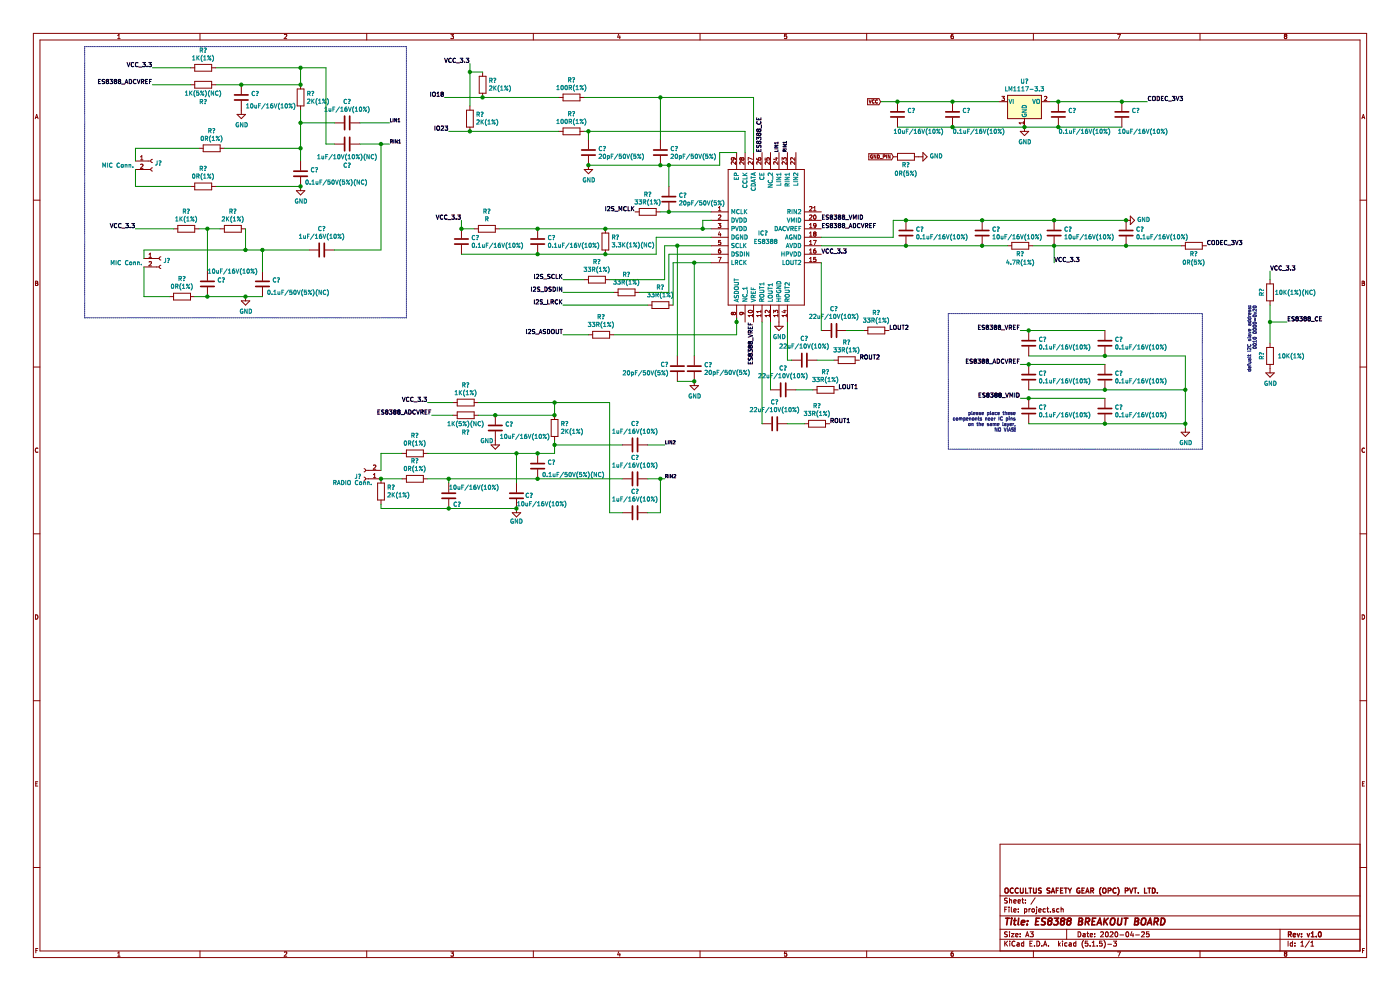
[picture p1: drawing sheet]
EESchema Schematic File Version 4
EELAYER 30 0
EELAYER END
$Descr A3 16535 11693
encoding utf-8
Sheet 1 1
Title "ES8388 BREAKOUT BOARD"
Date "2020-04-25"
Rev "v1.0"
Comp "OCCULTUS SAFETY GEAR (OPC) PVT. LTD."
Comment1 ""
Comment2 ""
Comment3 ""
Comment4 ""
$EndDescr
$Comp
L ES8388:ES8388 IC?
U 1 1
P 8400 2500
F 0 "IC?" H 8950 2250 50  0000 L CNN
F 1 "ES8388" H 8900 2150 50  0000 L CNN
F 2 "QFN45P400X400X90-29N-D" H 9550 3000 50  0001 L CNN
F 3 "http://www.everest-semi.com/pdf/ES8388%20DS.pdf" H 9550 2900 50  0001 L CNN
F 4 "Low Power Stereo Audio CODEC With Headphone Amplifier" H 9550 2800 50  0001 L CNN "Description"
F 5 "0.9" H 9550 2700 50  0001 L CNN "Height"
F 6 "Everest" H 9550 2600 50  0001 L CNN "Manufacturer_Name"
F 7 "ES8388" H 9550 2500 50  0001 L CNN "Manufacturer_Part_Number"
F 8 "" H 9550 2400 50  0001 L CNN "Mouser Part Number"
F 9 "" H 9550 2300 50  0001 L CNN "Mouser Price/Stock"
F 10 "" H 9550 2200 50  0001 L CNN "RS Part Number"
F 11 "" H 9550 2100 50  0001 L CNN "RS Price/Stock"
	1    8400 2500
	1    0    0    -1  
$EndComp
$Comp
L Device:R R?
U 1 1
P 7650 2500
F 0 "R?" V 7443 2500 50  0000 C CNN
F 1 "33R(1%)" V 7534 2500 50  0000 C CNN
F 2 "" V 7580 2500 50  0001 C CNN
F 3 "~" H 7650 2500 50  0001 C CNN
	1    7650 2500
	0    1    1    0   
$EndComp
Text Label 7500 2500 2    50   ~ 0
I2S_MCLK
$Comp
L Device:C C?
U 1 1
P 6350 2850
F 0 "C?" H 6465 2896 50  0000 L CNN
F 1 "0.1uF/16V(10%)" H 6465 2805 50  0000 L CNN
F 2 "" H 6388 2700 50  0001 C CNN
F 3 "~" H 6350 2850 50  0001 C CNN
	1    6350 2850
	1    0    0    -1  
$EndComp
$Comp
L Device:R R?
U 1 1
P 5750 2700
F 0 "R?" V 5543 2700 50  0000 C CNN
F 1 "R" V 5634 2700 50  0000 C CNN
F 2 "" V 5680 2700 50  0001 C CNN
F 3 "~" H 5750 2700 50  0001 C CNN
	1    5750 2700
	0    1    1    0   
$EndComp
Wire Wire Line
	8400 2700 8300 2700
Wire Wire Line
	5600 2700 5450 2700
Wire Wire Line
	8400 2600 8300 2600
Wire Wire Line
	8300 2600 8300 2700
Text Label 5450 2600 2    50   ~ 0
VCC_3.3
Wire Wire Line
	5450 2600 5450 2700
Connection ~ 5450 2700
$Comp
L Device:R R?
U 1 1
P 7050 3300
F 0 "R?" V 7257 3300 50  0000 C CNN
F 1 "33R(1%)" V 7166 3300 50  0000 C CNN
F 2 "" V 6980 3300 50  0001 C CNN
F 3 "~" H 7050 3300 50  0001 C CNN
	1    7050 3300
	0    -1   -1   0   
$EndComp
$Comp
L Device:R R?
U 1 1
P 7400 3450
F 0 "R?" V 7607 3450 50  0000 C CNN
F 1 "33R(1%)" V 7516 3450 50  0000 C CNN
F 2 "" V 7330 3450 50  0001 C CNN
F 3 "~" H 7400 3450 50  0001 C CNN
	1    7400 3450
	0    -1   -1   0   
$EndComp
$Comp
L Device:R R?
U 1 1
P 7800 3600
F 0 "R?" V 8007 3600 50  0000 C CNN
F 1 "33R(1%)" V 7916 3600 50  0000 C CNN
F 2 "" V 7730 3600 50  0001 C CNN
F 3 "~" H 7800 3600 50  0001 C CNN
	1    7800 3600
	0    -1   -1   0   
$EndComp
Wire Wire Line
	8400 2900 8000 2900
Wire Wire Line
	7850 2900 7850 3300
Wire Wire Line
	8400 3000 7900 3000
Wire Wire Line
	7900 3000 7900 3450
Wire Wire Line
	7900 3450 7550 3450
Wire Wire Line
	8400 3100 8200 3100
Wire Wire Line
	7950 3100 7950 3600
Wire Wire Line
	7850 3300 7200 3300
Text Label 6650 3300 2    50   ~ 0
I2S_SCLK
Text Label 6650 3450 2    50   ~ 0
I2S_DSDIN
Text Label 6650 3600 2    50   ~ 0
I2S_LRCK
Wire Wire Line
	6900 3300 6650 3300
Wire Wire Line
	7250 3450 6650 3450
Wire Wire Line
	7650 3600 6650 3600
Wire Wire Line
	8400 2500 7900 2500
$Comp
L Device:R R?
U 1 1
P 7150 2850
F 0 "R?" H 7080 2804 50  0000 R CNN
F 1 "3.3K(1%)(NC)" H 7080 2895 50  0000 R CNN
F 2 "" V 7080 2850 50  0001 C CNN
F 3 "~" H 7150 2850 50  0001 C CNN
	1    7150 2850
	-1   0    0    1   
$EndComp
Wire Wire Line
	8400 2800 7750 2800
Wire Wire Line
	7750 2800 7750 3000
Wire Wire Line
	7750 3000 7150 3000
Connection ~ 7150 3000
Wire Wire Line
	7150 3000 6350 3000
Connection ~ 8300 2700
Wire Wire Line
	6350 2700 7150 2700
Connection ~ 7150 2700
Wire Wire Line
	7150 2700 8300 2700
$Comp
L Device:C C?
U 1 1
P 5450 2850
F 0 "C?" H 5565 2896 50  0000 L CNN
F 1 "0.1uF/16V(10%)" H 5565 2805 50  0000 L CNN
F 2 "" H 5488 2700 50  0001 C CNN
F 3 "~" H 5450 2850 50  0001 C CNN
	1    5450 2850
	1    0    0    -1  
$EndComp
Wire Wire Line
	5900 2700 6350 2700
Connection ~ 6350 2700
Wire Wire Line
	5450 3000 6350 3000
Connection ~ 6350 3000
$Comp
L Device:R R?
U 1 1
P 7100 3950
F 0 "R?" V 7307 3950 50  0000 C CNN
F 1 "33R(1%)" V 7216 3950 50  0000 C CNN
F 2 "" V 7030 3950 50  0001 C CNN
F 3 "~" H 7100 3950 50  0001 C CNN
	1    7100 3950
	0    -1   -1   0   
$EndComp
Text Label 6650 3950 2    50   ~ 0
I2S_ASDOUT
Wire Wire Line
	8700 3750 8700 3800
Wire Wire Line
	8700 3950 7250 3950
Connection ~ 8700 3800
Wire Wire Line
	8700 3800 8700 3950
Wire Wire Line
	6950 3950 6650 3950
Text Label 8900 3800 3    50   ~ 0
ES8388_VREF
Text Label 12050 3900 2    50   ~ 0
ES8388_VREF
$Comp
L Device:C C?
U 1 1
P 9150 5000
F 0 "C?" V 9402 5000 50  0000 C CNN
F 1 "22uF/10V(10%)" V 9311 5000 50  0000 C CNN
F 2 "" H 9188 4850 50  0001 C CNN
F 3 "~" H 9150 5000 50  0001 C CNN
	1    9150 5000
	0    -1   -1   0   
$EndComp
$Comp
L Device:R R?
U 1 1
P 9650 5000
F 0 "R?" V 9857 5000 50  0000 C CNN
F 1 "33R(1%)" V 9766 5000 50  0000 C CNN
F 2 "" V 9580 5000 50  0001 C CNN
F 3 "~" H 9650 5000 50  0001 C CNN
	1    9650 5000
	0    -1   -1   0   
$EndComp
$Comp
L Device:C C?
U 1 1
P 9250 4600
F 0 "C?" V 9502 4600 50  0000 C CNN
F 1 "22uF/10V(10%)" V 9411 4600 50  0000 C CNN
F 2 "" H 9288 4450 50  0001 C CNN
F 3 "~" H 9250 4600 50  0001 C CNN
	1    9250 4600
	0    -1   -1   0   
$EndComp
$Comp
L Device:R R?
U 1 1
P 9750 4600
F 0 "R?" V 9957 4600 50  0000 C CNN
F 1 "33R(1%)" V 9866 4600 50  0000 C CNN
F 2 "" V 9680 4600 50  0001 C CNN
F 3 "~" H 9750 4600 50  0001 C CNN
	1    9750 4600
	0    -1   -1   0   
$EndComp
Wire Wire Line
	9000 3800 9000 5000
Wire Wire Line
	9100 3800 9100 4600
Wire Wire Line
	9400 4600 9600 4600
Wire Wire Line
	9300 5000 9500 5000
Text Label 9900 4600 0    50   ~ 0
LOUT1
Text Label 9800 5000 0    50   ~ 0
ROUT1
$Comp
L power:GND #PWR?
U 1 1
P 9200 3800
F 0 "#PWR?" H 9200 3550 50  0001 C CNN
F 1 "GND" H 9205 3627 50  0000 C CNN
F 2 "" H 9200 3800 50  0001 C CNN
F 3 "" H 9200 3800 50  0001 C CNN
	1    9200 3800
	1    0    0    -1  
$EndComp
$Comp
L Device:C C?
U 1 1
P 9500 4250
F 0 "C?" V 9752 4250 50  0000 C CNN
F 1 "22uF/10V(10%)" V 9661 4250 50  0000 C CNN
F 2 "" H 9538 4100 50  0001 C CNN
F 3 "~" H 9500 4250 50  0001 C CNN
	1    9500 4250
	0    -1   -1   0   
$EndComp
$Comp
L Device:R R?
U 1 1
P 10000 4250
F 0 "R?" V 10207 4250 50  0000 C CNN
F 1 "33R(1%)" V 10116 4250 50  0000 C CNN
F 2 "" V 9930 4250 50  0001 C CNN
F 3 "~" H 10000 4250 50  0001 C CNN
	1    10000 4250
	0    -1   -1   0   
$EndComp
Wire Wire Line
	9300 3800 9300 4250
Wire Wire Line
	9300 4250 9350 4250
Wire Wire Line
	9650 4250 9850 4250
$Comp
L Device:C C?
U 1 1
P 9850 3900
F 0 "C?" V 10102 3900 50  0000 C CNN
F 1 "22uF/10V(10%)" V 10011 3900 50  0000 C CNN
F 2 "" H 9888 3750 50  0001 C CNN
F 3 "~" H 9850 3900 50  0001 C CNN
	1    9850 3900
	0    -1   -1   0   
$EndComp
$Comp
L Device:R R?
U 1 1
P 10350 3900
F 0 "R?" V 10557 3900 50  0000 C CNN
F 1 "33R(1%)" V 10466 3900 50  0000 C CNN
F 2 "" V 10280 3900 50  0001 C CNN
F 3 "~" H 10350 3900 50  0001 C CNN
	1    10350 3900
	0    -1   -1   0   
$EndComp
Wire Wire Line
	9700 3100 9700 3900
Wire Wire Line
	10000 3900 10200 3900
Text Label 10500 3900 0    50   ~ 0
LOUT2
Text Label 10150 4250 0    50   ~ 0
ROUT2
Text Label 9700 3000 0    50   ~ 0
VCC_3.3
$Comp
L Device:C C?
U 1 1
P 10700 2750
F 0 "C?" H 10815 2796 50  0000 L CNN
F 1 "0.1uF/16V(10%)" H 10815 2705 50  0000 L CNN
F 2 "" H 10738 2600 50  0001 C CNN
F 3 "~" H 10700 2750 50  0001 C CNN
	1    10700 2750
	1    0    0    -1  
$EndComp
$Comp
L Device:C C?
U 1 1
P 11600 2750
F 0 "C?" H 11715 2796 50  0000 L CNN
F 1 "10uF/16V(10%)" H 11715 2705 50  0000 L CNN
F 2 "" H 11638 2600 50  0001 C CNN
F 3 "~" H 11600 2750 50  0001 C CNN
	1    11600 2750
	1    0    0    -1  
$EndComp
$Comp
L Device:C C?
U 1 1
P 12450 2750
F 0 "C?" H 12565 2796 50  0000 L CNN
F 1 "10uF/16V(10%)" H 12565 2705 50  0000 L CNN
F 2 "" H 12488 2600 50  0001 C CNN
F 3 "~" H 12450 2750 50  0001 C CNN
	1    12450 2750
	1    0    0    -1  
$EndComp
$Comp
L Device:C C?
U 1 1
P 13300 2750
F 0 "C?" H 13415 2796 50  0000 L CNN
F 1 "0.1uF/16V(10%)" H 13415 2705 50  0000 L CNN
F 2 "" H 13338 2600 50  0001 C CNN
F 3 "~" H 13300 2750 50  0001 C CNN
	1    13300 2750
	1    0    0    -1  
$EndComp
$Comp
L Device:R R?
U 1 1
P 12050 2900
F 0 "R?" V 11950 2900 50  0000 C CNN
F 1 "4.7R(1%)" V 11850 2900 50  0000 C CNN
F 2 "" V 11980 2900 50  0001 C CNN
F 3 "~" H 12050 2900 50  0001 C CNN
	1    12050 2900
	0    -1   -1   0   
$EndComp
$Comp
L Device:R R?
U 1 1
P 14100 2900
F 0 "R?" V 14000 2900 50  0000 C CNN
F 1 "0R(5%)" V 13900 2900 50  0000 C CNN
F 2 "" V 14030 2900 50  0001 C CNN
F 3 "~" H 14100 2900 50  0001 C CNN
	1    14100 2900
	0    -1   -1   0   
$EndComp
Wire Wire Line
	9700 2900 10700 2900
Connection ~ 10700 2900
Wire Wire Line
	10700 2900 11600 2900
Connection ~ 11600 2900
Wire Wire Line
	11600 2900 11900 2900
Wire Wire Line
	12200 2900 12450 2900
Connection ~ 12450 2900
Wire Wire Line
	12450 2900 13300 2900
Connection ~ 13300 2900
Wire Wire Line
	13300 2900 13950 2900
Text Label 12450 3100 0    50   ~ 0
VCC_3.3
Wire Wire Line
	12450 2900 12450 3100
Wire Wire Line
	9700 2800 10550 2800
Wire Wire Line
	10550 2800 10550 2600
Wire Wire Line
	10550 2600 10700 2600
Connection ~ 10700 2600
Wire Wire Line
	10700 2600 11600 2600
Connection ~ 11600 2600
Wire Wire Line
	11600 2600 12450 2600
Connection ~ 12450 2600
Wire Wire Line
	12450 2600 13300 2600
$Comp
L power:GND #PWR?
U 1 1
P 13300 2600
F 0 "#PWR?" H 13300 2350 50  0001 C CNN
F 1 "GND" V 13305 2472 50  0000 R CNN
F 2 "" H 13300 2600 50  0001 C CNN
F 3 "" H 13300 2600 50  0001 C CNN
	1    13300 2600
	0    -1   -1   0   
$EndComp
Connection ~ 13300 2600
Text Label 14250 2900 0    50   ~ 0
CODEC_3V3
Text Label 9700 2700 0    50   ~ 0
ES8388_ADCVREF
Text Label 9700 2600 0    50   ~ 0
ES8388_VMID
Text Label 9000 1800 1    50   ~ 0
ES8388_CE
$Comp
L Device:R R?
U 1 1
P 6750 1550
F 0 "R?" V 6543 1550 50  0000 C CNN
F 1 "100R(1%)" V 6634 1550 50  0000 C CNN
F 2 "" V 6680 1550 50  0001 C CNN
F 3 "~" H 6750 1550 50  0001 C CNN
	1    6750 1550
	0    1    1    0   
$EndComp
$Comp
L Device:R R?
U 1 1
P 6750 1150
F 0 "R?" V 6543 1150 50  0000 C CNN
F 1 "100R(1%)" V 6634 1150 50  0000 C CNN
F 2 "" V 6680 1150 50  0001 C CNN
F 3 "~" H 6750 1150 50  0001 C CNN
	1    6750 1150
	0    1    1    0   
$EndComp
$Comp
L Device:C C?
U 1 1
P 6950 1800
F 0 "C?" H 7065 1846 50  0000 L CNN
F 1 "20pF/50V(5%)" H 7065 1755 50  0000 L CNN
F 2 "" H 6988 1650 50  0001 C CNN
F 3 "~" H 6950 1800 50  0001 C CNN
	1    6950 1800
	1    0    0    -1  
$EndComp
$Comp
L Device:C C?
U 1 1
P 7800 1800
F 0 "C?" H 7915 1846 50  0000 L CNN
F 1 "20pF/50V(5%)" H 7915 1755 50  0000 L CNN
F 2 "" H 7838 1650 50  0001 C CNN
F 3 "~" H 7800 1800 50  0001 C CNN
	1    7800 1800
	1    0    0    -1  
$EndComp
$Comp
L power:GND #PWR?
U 1 1
P 6950 1950
F 0 "#PWR?" H 6950 1700 50  0001 C CNN
F 1 "GND" H 6955 1777 50  0000 C CNN
F 2 "" H 6950 1950 50  0001 C CNN
F 3 "" H 6950 1950 50  0001 C CNN
	1    6950 1950
	1    0    0    -1  
$EndComp
Wire Wire Line
	8700 1800 8500 1800
Wire Wire Line
	8500 1800 8500 1950
Wire Wire Line
	8500 1950 7900 1950
Connection ~ 6950 1950
Connection ~ 7800 1950
Wire Wire Line
	7800 1950 6950 1950
Wire Wire Line
	6900 1550 6950 1550
Wire Wire Line
	8800 1550 8800 1800
Wire Wire Line
	8900 1800 8900 1150
Wire Wire Line
	6950 1650 6950 1550
Connection ~ 6950 1550
Wire Wire Line
	6950 1550 8800 1550
Wire Wire Line
	7800 1650 7800 1150
Wire Wire Line
	6900 1150 7800 1150
Connection ~ 7800 1150
Wire Wire Line
	7800 1150 8900 1150
Text Label 5300 1550 2    50   ~ 0
IO23
Text Label 5250 1150 2    50   ~ 0
IO18
Wire Wire Line
	5250 1150 5700 1150
Wire Wire Line
	5300 1550 5550 1550
$Comp
L Device:R R?
U 1 1
P 5700 1000
F 0 "R?" H 5630 954 50  0000 R CNN
F 1 "2K(1%)" H 5630 1045 50  0000 R CNN
F 2 "" V 5630 1000 50  0001 C CNN
F 3 "~" H 5700 1000 50  0001 C CNN
	1    5700 1000
	-1   0    0    1   
$EndComp
$Comp
L Device:R R?
U 1 1
P 5550 1400
F 0 "R?" H 5480 1354 50  0000 R CNN
F 1 "2K(1%)" H 5480 1445 50  0000 R CNN
F 2 "" V 5480 1400 50  0001 C CNN
F 3 "~" H 5550 1400 50  0001 C CNN
	1    5550 1400
	-1   0    0    1   
$EndComp
Connection ~ 5550 1550
Wire Wire Line
	5550 1550 6600 1550
Connection ~ 5700 1150
Wire Wire Line
	5700 1150 6600 1150
Text Label 5550 750  2    50   ~ 0
VCC_3.3
Wire Wire Line
	5550 750  5550 850 
Wire Wire Line
	5700 850  5550 850 
Connection ~ 5550 850 
Wire Wire Line
	5550 850  5550 1250
Text Label 12050 4300 2    50   ~ 0
ES8388_ADCVREF
Text Label 12050 4700 2    50   ~ 0
ES8388_VMID
$Comp
L Device:C C?
U 1 1
P 12150 4050
F 0 "C?" H 12265 4096 50  0000 L CNN
F 1 "0.1uF/16V(10%)" H 12265 4005 50  0000 L CNN
F 2 "" H 12188 3900 50  0001 C CNN
F 3 "~" H 12150 4050 50  0001 C CNN
	1    12150 4050
	1    0    0    -1  
$EndComp
$Comp
L Device:C C?
U 1 1
P 12150 4450
F 0 "C?" H 12265 4496 50  0000 L CNN
F 1 "0.1uF/16V(10%)" H 12265 4405 50  0000 L CNN
F 2 "" H 12188 4300 50  0001 C CNN
F 3 "~" H 12150 4450 50  0001 C CNN
	1    12150 4450
	1    0    0    -1  
$EndComp
$Comp
L Device:C C?
U 1 1
P 12150 4850
F 0 "C?" H 12265 4896 50  0000 L CNN
F 1 "0.1uF/16V(10%)" H 12265 4805 50  0000 L CNN
F 2 "" H 12188 4700 50  0001 C CNN
F 3 "~" H 12150 4850 50  0001 C CNN
	1    12150 4850
	1    0    0    -1  
$EndComp
$Comp
L Device:C C?
U 1 1
P 13050 4050
F 0 "C?" H 13165 4096 50  0000 L CNN
F 1 "0.1uF/16V(10%)" H 13165 4005 50  0000 L CNN
F 2 "" H 13088 3900 50  0001 C CNN
F 3 "~" H 13050 4050 50  0001 C CNN
	1    13050 4050
	1    0    0    -1  
$EndComp
$Comp
L Device:C C?
U 1 1
P 13050 4450
F 0 "C?" H 13165 4496 50  0000 L CNN
F 1 "0.1uF/16V(10%)" H 13165 4405 50  0000 L CNN
F 2 "" H 13088 4300 50  0001 C CNN
F 3 "~" H 13050 4450 50  0001 C CNN
	1    13050 4450
	1    0    0    -1  
$EndComp
$Comp
L Device:C C?
U 1 1
P 13050 4850
F 0 "C?" H 13165 4896 50  0000 L CNN
F 1 "0.1uF/16V(10%)" H 13165 4805 50  0000 L CNN
F 2 "" H 13088 4700 50  0001 C CNN
F 3 "~" H 13050 4850 50  0001 C CNN
	1    13050 4850
	1    0    0    -1  
$EndComp
Wire Wire Line
	12050 3900 12150 3900
Connection ~ 12150 3900
Wire Wire Line
	12150 3900 13050 3900
Wire Wire Line
	12050 4300 12150 4300
Connection ~ 12150 4300
Wire Wire Line
	12150 4300 13050 4300
Wire Wire Line
	12050 4700 12150 4700
Connection ~ 12150 4700
Wire Wire Line
	12150 4700 13050 4700
$Comp
L power:GND #PWR?
U 1 1
P 14000 5050
F 0 "#PWR?" H 14000 4800 50  0001 C CNN
F 1 "GND" H 14005 4877 50  0000 C CNN
F 2 "" H 14000 5050 50  0001 C CNN
F 3 "" H 14000 5050 50  0001 C CNN
	1    14000 5050
	1    0    0    -1  
$EndComp
Wire Wire Line
	12150 4200 13050 4200
Wire Wire Line
	14000 4200 14000 4600
Connection ~ 13050 4200
Wire Wire Line
	13050 4200 14000 4200
Wire Wire Line
	12150 4600 13050 4600
Connection ~ 14000 4600
Wire Wire Line
	14000 4600 14000 5000
Connection ~ 13050 4600
Wire Wire Line
	13050 4600 14000 4600
Wire Wire Line
	12150 5000 13050 5000
Connection ~ 14000 5000
Wire Wire Line
	14000 5000 14000 5050
Connection ~ 13050 5000
Wire Wire Line
	13050 5000 14000 5000
Text Notes 12000 5100 2    39   ~ 0
please place these\ncompenonts near IC pins\non the same layer,\nNO VIAS!
$Comp
L Device:R R?
U 1 1
P 15000 3450
F 0 "R?" V 14900 3450 50  0000 C CNN
F 1 "10K(1%)(NC)" H 15300 3450 50  0000 C CNN
F 2 "" V 14930 3450 50  0001 C CNN
F 3 "~" H 15000 3450 50  0001 C CNN
	1    15000 3450
	1    0    0    -1  
$EndComp
$Comp
L Device:R R?
U 1 1
P 15000 4200
F 0 "R?" V 14900 4200 50  0000 C CNN
F 1 "10K(1%)" H 15250 4200 50  0000 C CNN
F 2 "" V 14930 4200 50  0001 C CNN
F 3 "~" H 15000 4200 50  0001 C CNN
	1    15000 4200
	1    0    0    -1  
$EndComp
$Comp
L power:GND #PWR?
U 1 1
P 15000 4350
F 0 "#PWR?" H 15000 4100 50  0001 C CNN
F 1 "GND" H 15005 4177 50  0000 C CNN
F 2 "" H 15000 4350 50  0001 C CNN
F 3 "" H 15000 4350 50  0001 C CNN
	1    15000 4350
	1    0    0    -1  
$EndComp
Text Label 15000 3200 0    50   ~ 0
VCC_3.3
Wire Wire Line
	15000 3200 15000 3300
Wire Wire Line
	15000 3600 15000 3800
Text Label 15200 3800 0    50   ~ 0
ES8388_CE
Wire Wire Line
	15200 3800 15000 3800
Connection ~ 15000 3800
Wire Wire Line
	15000 3800 15000 4050
Text Notes 14850 3600 3    39   ~ 0
defualt I2C slave address:\n 0010 0000=0x20
Wire Notes Line
	11200 3700 11200 5300
Wire Notes Line
	11200 5300 14200 5300
Wire Notes Line
	14200 5300 14200 3700
Wire Notes Line
	14200 3700 11200 3700
$Comp
L Regulator_Linear:LM1117-3.3 U?
U 1 1
P 12100 1200
F 0 "U?" H 12100 1442 50  0000 C CNN
F 1 "LM1117-3.3" H 12100 1351 50  0000 C CNN
F 2 "" H 12100 1200 50  0001 C CNN
F 3 "http://www.ti.com/lit/ds/symlink/lm1117.pdf" H 12100 1200 50  0001 C CNN
	1    12100 1200
	1    0    0    -1  
$EndComp
$Comp
L Device:C C?
U 1 1
P 11250 1350
F 0 "C?" H 11365 1396 50  0000 L CNN
F 1 "0.1uF/16V(10%)" H 11250 1150 50  0000 L CNN
F 2 "" H 11288 1200 50  0001 C CNN
F 3 "~" H 11250 1350 50  0001 C CNN
	1    11250 1350
	1    0    0    -1  
$EndComp
$Comp
L Device:C C?
U 1 1
P 10600 1350
F 0 "C?" H 10715 1396 50  0000 L CNN
F 1 "10uF/16V(10%)" H 10550 1150 50  0000 L CNN
F 2 "" H 10638 1200 50  0001 C CNN
F 3 "~" H 10600 1350 50  0001 C CNN
	1    10600 1350
	1    0    0    -1  
$EndComp
$Comp
L Device:C C?
U 1 1
P 13250 1350
F 0 "C?" H 13365 1396 50  0000 L CNN
F 1 "10uF/16V(10%)" H 13200 1150 50  0000 L CNN
F 2 "" H 13288 1200 50  0001 C CNN
F 3 "~" H 13250 1350 50  0001 C CNN
	1    13250 1350
	1    0    0    -1  
$EndComp
$Comp
L Device:C C?
U 1 1
P 12500 1350
F 0 "C?" H 12615 1396 50  0000 L CNN
F 1 "0.1uF/16V(10%)" H 12500 1150 50  0000 L CNN
F 2 "" H 12538 1200 50  0001 C CNN
F 3 "~" H 12500 1350 50  0001 C CNN
	1    12500 1350
	1    0    0    -1  
$EndComp
Wire Wire Line
	11800 1200 11250 1200
Connection ~ 11250 1200
Wire Wire Line
	11250 1200 10600 1200
Wire Wire Line
	12400 1200 12500 1200
Connection ~ 12500 1200
Wire Wire Line
	12500 1200 13250 1200
Wire Wire Line
	10600 1500 11250 1500
Connection ~ 11250 1500
Wire Wire Line
	11250 1500 12100 1500
Connection ~ 12100 1500
Wire Wire Line
	12100 1500 12500 1500
Connection ~ 12500 1500
Wire Wire Line
	12500 1500 13250 1500
$Comp
L power:GND #PWR?
U 1 1
P 12100 1500
F 0 "#PWR?" H 12100 1250 50  0001 C CNN
F 1 "GND" H 12105 1327 50  0000 C CNN
F 2 "" H 12100 1500 50  0001 C CNN
F 3 "" H 12100 1500 50  0001 C CNN
	1    12100 1500
	1    0    0    -1  
$EndComp
Text GLabel 10400 1200 0    39   Input ~ 0
VCC
Wire Wire Line
	10600 1200 10400 1200
Connection ~ 10600 1200
Text Label 13550 1200 0    50   ~ 0
CODEC_3V3
Wire Wire Line
	13250 1200 13550 1200
Connection ~ 13250 1200
Text Label 4600 1450 0    39   ~ 0
LIN1
Text Label 4600 1700 0    39   ~ 0
RIN1
$Comp
L Device:C C?
U 1 1
P 4100 1450
F 0 "C?" V 3848 1450 50  0000 C CNN
F 1 "1uF/16V(10%)" V 3939 1450 50  0000 C CNN
F 2 "" H 4138 1300 50  0001 C CNN
F 3 "~" H 4100 1450 50  0001 C CNN
	1    4100 1450
	0    1    1    0   
$EndComp
$Comp
L Device:C C?
U 1 1
P 4100 1700
F 0 "C?" V 4350 1700 50  0000 C CNN
F 1 "1uF/10V(10%)(NC)" V 4250 1700 50  0000 C CNN
F 2 "" H 4138 1550 50  0001 C CNN
F 3 "~" H 4100 1700 50  0001 C CNN
	1    4100 1700
	0    1    1    0   
$EndComp
$Comp
L Device:R R?
U 1 1
P 3550 1150
F 0 "R?" H 3620 1196 50  0000 L CNN
F 1 "2K(1%)" H 3620 1105 50  0000 L CNN
F 2 "" V 3480 1150 50  0001 C CNN
F 3 "~" H 3550 1150 50  0001 C CNN
	1    3550 1150
	1    0    0    -1  
$EndComp
$Comp
L Device:C C?
U 1 1
P 2850 1150
F 0 "C?" H 2965 1196 50  0000 L CNN
F 1 "10uF/16V(10%)" H 2900 1050 50  0000 L CNN
F 2 "" H 2888 1000 50  0001 C CNN
F 3 "~" H 2850 1150 50  0001 C CNN
	1    2850 1150
	1    0    0    -1  
$EndComp
$Comp
L Device:R R?
U 1 1
P 2400 1000
F 0 "R?" V 2600 1000 50  0000 C CNN
F 1 "1K(5%)(NC)" V 2500 1000 50  0000 C CNN
F 2 "" V 2330 1000 50  0001 C CNN
F 3 "~" H 2400 1000 50  0001 C CNN
	1    2400 1000
	0    1    1    0   
$EndComp
$Comp
L Device:R R?
U 1 1
P 2400 800
F 0 "R?" V 2193 800 50  0000 C CNN
F 1 "1K(1%)" V 2284 800 50  0000 C CNN
F 2 "" V 2330 800 50  0001 C CNN
F 3 "~" H 2400 800 50  0001 C CNN
	1    2400 800 
	0    1    1    0   
$EndComp
$Comp
L Device:R R?
U 1 1
P 2500 1750
F 0 "R?" V 2293 1750 50  0000 C CNN
F 1 "0R(1%)" V 2384 1750 50  0000 C CNN
F 2 "" V 2430 1750 50  0001 C CNN
F 3 "~" H 2500 1750 50  0001 C CNN
	1    2500 1750
	0    1    1    0   
$EndComp
$Comp
L Device:R R?
U 1 1
P 2400 2200
F 0 "R?" V 2607 2200 50  0000 C CNN
F 1 "0R(1%)" V 2516 2200 50  0000 C CNN
F 2 "" V 2330 2200 50  0001 C CNN
F 3 "~" H 2400 2200 50  0001 C CNN
	1    2400 2200
	0    -1   -1   0   
$EndComp
$Comp
L power:GND #PWR?
U 1 1
P 2850 1300
F 0 "#PWR?" H 2850 1050 50  0001 C CNN
F 1 "GND" H 2855 1127 50  0000 C CNN
F 2 "" H 2850 1300 50  0001 C CNN
F 3 "" H 2850 1300 50  0001 C CNN
	1    2850 1300
	1    0    0    -1  
$EndComp
Wire Wire Line
	4600 1450 4250 1450
Wire Wire Line
	3950 1450 3550 1450
Wire Wire Line
	3550 1450 3550 1300
Connection ~ 3550 1450
Wire Wire Line
	2650 1750 3550 1750
Wire Wire Line
	3550 1750 3550 1450
Wire Wire Line
	2550 1000 2850 1000
Connection ~ 2850 1000
Wire Wire Line
	2850 1000 3550 1000
Wire Wire Line
	2550 800  3550 800 
Wire Wire Line
	3550 800  3550 1000
Connection ~ 3550 1000
Wire Wire Line
	4250 1700 4500 1700
Wire Wire Line
	3950 1700 3850 1700
Wire Wire Line
	3850 1700 3850 800 
Wire Wire Line
	3850 800  3550 800 
Connection ~ 3550 800 
$Comp
L Device:C C?
U 1 1
P 3550 2050
F 0 "C?" H 3665 2096 50  0000 L CNN
F 1 "0.1uF/50V(5%)(NC)" H 3600 1950 50  0000 L CNN
F 2 "" H 3588 1900 50  0001 C CNN
F 3 "~" H 3550 2050 50  0001 C CNN
	1    3550 2050
	1    0    0    -1  
$EndComp
Wire Wire Line
	2550 2200 3550 2200
Wire Wire Line
	3550 1900 3550 1750
Connection ~ 3550 1750
Text Label 1800 800  2    50   ~ 0
VCC_3.3
Wire Wire Line
	1800 800  2250 800 
Text Label 1800 1000 2    50   ~ 0
ES8388_ADCVREF
Wire Wire Line
	1800 1000 2250 1000
$Comp
L Device:R R?
U 1 1
P 2200 2700
F 0 "R?" V 1993 2700 50  0000 C CNN
F 1 "1K(1%)" V 2084 2700 50  0000 C CNN
F 2 "" V 2130 2700 50  0001 C CNN
F 3 "~" H 2200 2700 50  0001 C CNN
	1    2200 2700
	0    1    1    0   
$EndComp
$Comp
L Device:R R?
U 1 1
P 2750 2700
F 0 "R?" V 2543 2700 50  0000 C CNN
F 1 "2K(1%)" V 2634 2700 50  0000 C CNN
F 2 "" V 2680 2700 50  0001 C CNN
F 3 "~" H 2750 2700 50  0001 C CNN
	1    2750 2700
	0    1    1    0   
$EndComp
$Comp
L Device:C C?
U 1 1
P 3800 2950
F 0 "C?" V 3548 2950 50  0000 C CNN
F 1 "1uF/16V(10%)" V 3639 2950 50  0000 C CNN
F 2 "" H 3838 2800 50  0001 C CNN
F 3 "~" H 3800 2950 50  0001 C CNN
	1    3800 2950
	0    1    1    0   
$EndComp
$Comp
L Device:R R?
U 1 1
P 2150 3500
F 0 "R?" V 2357 3500 50  0000 C CNN
F 1 "0R(1%)" V 2266 3500 50  0000 C CNN
F 2 "" V 2080 3500 50  0001 C CNN
F 3 "~" H 2150 3500 50  0001 C CNN
	1    2150 3500
	0    -1   -1   0   
$EndComp
$Comp
L Device:C C?
U 1 1
P 3100 3350
F 0 "C?" H 3215 3396 50  0000 L CNN
F 1 "0.1uF/50V(5%)(NC)" H 3150 3250 50  0000 L CNN
F 2 "" H 3138 3200 50  0001 C CNN
F 3 "~" H 3100 3350 50  0001 C CNN
	1    3100 3350
	1    0    0    -1  
$EndComp
$Comp
L Device:C C?
U 1 1
P 2450 3350
F 0 "C?" H 2565 3396 50  0000 L CNN
F 1 "10uF/16V(10%)" H 2450 3500 50  0000 L CNN
F 2 "" H 2488 3200 50  0001 C CNN
F 3 "~" H 2450 3350 50  0001 C CNN
	1    2450 3350
	1    0    0    -1  
$EndComp
Wire Wire Line
	2450 3200 2450 2700
Wire Wire Line
	2450 2700 2350 2700
Wire Wire Line
	2600 2700 2450 2700
Connection ~ 2450 2700
Wire Wire Line
	2900 2700 2900 2950
Wire Wire Line
	3650 2950 3100 2950
Connection ~ 2900 2950
Wire Wire Line
	2300 3500 2450 3500
Connection ~ 2450 3500
Wire Wire Line
	2450 3500 2900 3500
$Comp
L power:GND #PWR?
U 1 1
P 2900 3500
F 0 "#PWR?" H 2900 3250 50  0001 C CNN
F 1 "GND" H 2905 3327 50  0000 C CNN
F 2 "" H 2900 3500 50  0001 C CNN
F 3 "" H 2900 3500 50  0001 C CNN
	1    2900 3500
	1    0    0    -1  
$EndComp
Text Label 1600 2700 2    50   ~ 0
VCC_3.3
Wire Wire Line
	1600 2700 2050 2700
Wire Wire Line
	3950 2950 4500 2950
Wire Wire Line
	4500 2950 4500 1700
Connection ~ 4500 1700
Wire Wire Line
	4500 1700 4600 1700
Text Label 9200 1800 1    39   ~ 0
LIN1
Text Label 9300 1800 1    39   ~ 0
RIN1
$Comp
L Connector:Conn_01x02_Female J?
U 1 1
P 1800 1900
F 0 "J?" H 1828 1876 50  0000 L CNN
F 1 "MIC Conn." H 1200 1850 50  0000 L CNN
F 2 "" H 1800 1900 50  0001 C CNN
F 3 "~" H 1800 1900 50  0001 C CNN
	1    1800 1900
	1    0    0    -1  
$EndComp
Wire Wire Line
	1600 1900 1600 1750
Wire Wire Line
	1600 1750 2350 1750
Wire Wire Line
	1600 2000 1600 2200
Wire Wire Line
	1600 2200 2250 2200
$Comp
L Connector:Conn_01x02_Female J?
U 1 1
P 1900 3050
F 0 "J?" H 1928 3026 50  0000 L CNN
F 1 "MIC Conn." H 1300 3000 50  0000 L CNN
F 2 "" H 1900 3050 50  0001 C CNN
F 3 "~" H 1900 3050 50  0001 C CNN
	1    1900 3050
	1    0    0    -1  
$EndComp
Wire Wire Line
	1700 3500 2000 3500
Wire Wire Line
	2900 2950 1700 2950
Wire Wire Line
	1700 2950 1700 3050
Wire Wire Line
	1700 3500 1700 3150
Wire Wire Line
	3100 3200 3100 2950
Connection ~ 3100 2950
Wire Wire Line
	3100 2950 2900 2950
Wire Wire Line
	3100 3500 2900 3500
Connection ~ 2900 3500
$Comp
L power:GND #PWR?
U 1 1
P 3550 2200
F 0 "#PWR?" H 3550 1950 50  0001 C CNN
F 1 "GND" H 3555 2027 50  0000 C CNN
F 2 "" H 3550 2200 50  0001 C CNN
F 3 "" H 3550 2200 50  0001 C CNN
	1    3550 2200
	1    0    0    -1  
$EndComp
Connection ~ 3550 2200
Text Label 7850 5250 0    39   ~ 0
LIN2
Text Label 7850 5650 0    39   ~ 0
RIN2
$Comp
L Device:C C?
U 1 1
P 7500 5250
F 0 "C?" V 7248 5250 50  0000 C CNN
F 1 "1uF/16V(10%)" V 7339 5250 50  0000 C CNN
F 2 "" H 7538 5100 50  0001 C CNN
F 3 "~" H 7500 5250 50  0001 C CNN
	1    7500 5250
	0    1    1    0   
$EndComp
$Comp
L Device:C C?
U 1 1
P 7500 5650
F 0 "C?" V 7248 5650 50  0000 C CNN
F 1 "1uF/16V(10%)" V 7339 5650 50  0000 C CNN
F 2 "" H 7538 5500 50  0001 C CNN
F 3 "~" H 7500 5650 50  0001 C CNN
	1    7500 5650
	0    1    1    0   
$EndComp
$Comp
L Device:C C?
U 1 1
P 7500 6050
F 0 "C?" V 7248 6050 50  0000 C CNN
F 1 "1uF/16V(10%)" V 7339 6050 50  0000 C CNN
F 2 "" H 7538 5900 50  0001 C CNN
F 3 "~" H 7500 6050 50  0001 C CNN
	1    7500 6050
	0    1    1    0   
$EndComp
$Comp
L Device:R R?
U 1 1
P 5500 4750
F 0 "R?" V 5293 4750 50  0000 C CNN
F 1 "1K(1%)" V 5384 4750 50  0000 C CNN
F 2 "" V 5430 4750 50  0001 C CNN
F 3 "~" H 5500 4750 50  0001 C CNN
	1    5500 4750
	0    1    1    0   
$EndComp
$Comp
L Device:R R?
U 1 1
P 5500 4900
F 0 "R?" V 5700 4900 50  0000 C CNN
F 1 "1K(5%)(NC)" V 5600 4900 50  0000 C CNN
F 2 "" V 5430 4900 50  0001 C CNN
F 3 "~" H 5500 4900 50  0001 C CNN
	1    5500 4900
	0    1    1    0   
$EndComp
Text Label 5100 4900 2    50   ~ 0
ES8388_ADCVREF
Text Label 5050 4750 2    50   ~ 0
VCC_3.3
$Comp
L Device:C C?
U 1 1
P 5850 5050
F 0 "C?" H 5965 5096 50  0000 L CNN
F 1 "10uF/16V(10%)" H 5900 4950 50  0000 L CNN
F 2 "" H 5888 4900 50  0001 C CNN
F 3 "~" H 5850 5050 50  0001 C CNN
	1    5850 5050
	1    0    0    -1  
$EndComp
$Comp
L Device:R R?
U 1 1
P 6550 5050
F 0 "R?" H 6480 5004 50  0000 R CNN
F 1 "2K(1%)" H 6480 5095 50  0000 R CNN
F 2 "" V 6480 5050 50  0001 C CNN
F 3 "~" H 6550 5050 50  0001 C CNN
	1    6550 5050
	-1   0    0    1   
$EndComp
$Comp
L power:GND #PWR?
U 1 1
P 5850 5200
F 0 "#PWR?" H 5850 4950 50  0001 C CNN
F 1 "GND" H 5750 5200 50  0000 C CNN
F 2 "" H 5850 5200 50  0001 C CNN
F 3 "" H 5850 5200 50  0001 C CNN
	1    5850 5200
	1    0    0    -1  
$EndComp
Wire Wire Line
	7350 5250 6550 5250
Wire Wire Line
	6550 5250 6550 5200
Wire Wire Line
	6550 4900 5850 4900
Connection ~ 5850 4900
Wire Wire Line
	5850 4900 5650 4900
Wire Wire Line
	5350 4900 5100 4900
Wire Wire Line
	5650 4750 6550 4750
Wire Wire Line
	6550 4750 6550 4900
Connection ~ 6550 4900
Wire Wire Line
	5050 4750 5350 4750
Wire Wire Line
	7350 6050 7200 6050
Wire Wire Line
	7200 6050 7200 4750
Wire Wire Line
	7200 4750 6550 4750
Connection ~ 6550 4750
Wire Wire Line
	7650 6050 7800 6050
Wire Wire Line
	7800 6050 7800 5650
Wire Wire Line
	7800 5650 7850 5650
Wire Wire Line
	7650 5250 7850 5250
Wire Wire Line
	7650 5650 7800 5650
Connection ~ 7800 5650
$Comp
L Device:C C?
U 1 1
P 6350 5500
F 0 "C?" H 6465 5546 50  0000 L CNN
F 1 "0.1uF/50V(5%)(NC)" H 6400 5400 50  0000 L CNN
F 2 "" H 6388 5350 50  0001 C CNN
F 3 "~" H 6350 5500 50  0001 C CNN
	1    6350 5500
	1    0    0    -1  
$EndComp
Wire Wire Line
	6350 5350 6550 5350
Wire Wire Line
	6550 5350 6550 5250
Connection ~ 6550 5250
Wire Wire Line
	6350 5650 7350 5650
$Comp
L Device:C C?
U 1 1
P 6100 5850
F 0 "C?" H 5900 5850 50  0000 L CNN
F 1 "10uF/16V(10%)" H 5500 5950 50  0000 L CNN
F 2 "" H 6138 5700 50  0001 C CNN
F 3 "~" H 6100 5850 50  0001 C CNN
	1    6100 5850
	-1   0    0    1   
$EndComp
$Comp
L Device:C C?
U 1 1
P 5300 5850
F 0 "C?" H 5350 5750 50  0000 L CNN
F 1 "10uF/16V(10%)" H 5300 5950 50  0000 L CNN
F 2 "" H 5338 5700 50  0001 C CNN
F 3 "~" H 5300 5850 50  0001 C CNN
	1    5300 5850
	1    0    0    -1  
$EndComp
$Comp
L Device:R R?
U 1 1
P 4900 5350
F 0 "R?" V 5107 5350 50  0000 C CNN
F 1 "0R(1%)" V 5016 5350 50  0000 C CNN
F 2 "" V 4830 5350 50  0001 C CNN
F 3 "~" H 4900 5350 50  0001 C CNN
	1    4900 5350
	0    -1   -1   0   
$EndComp
Wire Wire Line
	6350 5350 6100 5350
Connection ~ 6350 5350
$Comp
L Device:R R?
U 1 1
P 4900 5650
F 0 "R?" V 5107 5650 50  0000 C CNN
F 1 "0R(1%)" V 5016 5650 50  0000 C CNN
F 2 "" V 4830 5650 50  0001 C CNN
F 3 "~" H 4900 5650 50  0001 C CNN
	1    4900 5650
	0    -1   -1   0   
$EndComp
Wire Wire Line
	5050 5650 5300 5650
Connection ~ 6350 5650
Wire Wire Line
	6100 5700 6100 5350
Connection ~ 6100 5350
Wire Wire Line
	6100 5350 5050 5350
Wire Wire Line
	5300 5700 5300 5650
Connection ~ 5300 5650
Wire Wire Line
	5300 5650 6350 5650
$Comp
L power:GND #PWR?
U 1 1
P 6100 6000
F 0 "#PWR?" H 6100 5750 50  0001 C CNN
F 1 "GND" H 6100 5850 50  0000 C CNN
F 2 "" H 6100 6000 50  0001 C CNN
F 3 "" H 6100 6000 50  0001 C CNN
	1    6100 6000
	1    0    0    -1  
$EndComp
Wire Wire Line
	5300 6000 6100 6000
Connection ~ 6100 6000
$Comp
L Device:R R?
U 1 1
P 4500 5800
F 0 "R?" H 4430 5754 50  0000 R CNN
F 1 "2K(1%)" H 4430 5845 50  0000 R CNN
F 2 "" V 4430 5800 50  0001 C CNN
F 3 "~" H 4500 5800 50  0001 C CNN
	1    4500 5800
	-1   0    0    1   
$EndComp
Wire Wire Line
	5300 6000 4500 6000
Wire Wire Line
	4500 6000 4500 5950
Connection ~ 5300 6000
$Comp
L Device:R R?
U 1 1
P 10700 1850
F 0 "R?" V 10600 1850 50  0000 C CNN
F 1 "0R(5%)" V 10500 1850 50  0000 C CNN
F 2 "" V 10630 1850 50  0001 C CNN
F 3 "~" H 10700 1850 50  0001 C CNN
	1    10700 1850
	0    -1   -1   0   
$EndComp
$Comp
L power:GND #PWR?
U 1 1
P 10850 1850
F 0 "#PWR?" H 10850 1600 50  0001 C CNN
F 1 "GND" V 10855 1722 50  0000 R CNN
F 2 "" H 10850 1850 50  0001 C CNN
F 3 "" H 10850 1850 50  0001 C CNN
	1    10850 1850
	0    -1   -1   0   
$EndComp
Text GLabel 10550 1850 0    39   Input ~ 0
GND_PIN
$Comp
L Device:C C?
U 1 1
P 7900 2350
F 0 "C?" H 8015 2396 50  0000 L CNN
F 1 "20pF/50V(5%)" H 8015 2305 50  0000 L CNN
F 2 "" H 7938 2200 50  0001 C CNN
F 3 "~" H 7900 2350 50  0001 C CNN
	1    7900 2350
	1    0    0    -1  
$EndComp
Connection ~ 7900 2500
Wire Wire Line
	7900 2500 7800 2500
Wire Wire Line
	7900 2200 7900 1950
Connection ~ 7900 1950
Wire Wire Line
	7900 1950 7800 1950
$Comp
L Device:C C?
U 1 1
P 8200 4350
F 0 "C?" H 8315 4396 50  0000 L CNN
F 1 "20pF/50V(5%)" H 8315 4305 50  0000 L CNN
F 2 "" H 8238 4200 50  0001 C CNN
F 3 "~" H 8200 4350 50  0001 C CNN
	1    8200 4350
	1    0    0    -1  
$EndComp
$Comp
L Device:C C?
U 1 1
P 8000 4350
F 0 "C?" H 7800 4400 50  0000 L CNN
F 1 "20pF/50V(5%)" H 7350 4300 50  0000 L CNN
F 2 "" H 8038 4200 50  0001 C CNN
F 3 "~" H 8000 4350 50  0001 C CNN
	1    8000 4350
	1    0    0    -1  
$EndComp
Wire Wire Line
	8200 4200 8200 3100
Connection ~ 8200 3100
Wire Wire Line
	8200 3100 7950 3100
Wire Wire Line
	8000 4200 8000 2900
Connection ~ 8000 2900
Wire Wire Line
	8000 2900 7850 2900
$Comp
L power:GND #PWR?
U 1 1
P 8200 4500
F 0 "#PWR?" H 8200 4250 50  0001 C CNN
F 1 "GND" H 8205 4327 50  0000 C CNN
F 2 "" H 8200 4500 50  0001 C CNN
F 3 "" H 8200 4500 50  0001 C CNN
	1    8200 4500
	1    0    0    -1  
$EndComp
Wire Wire Line
	8000 4500 8200 4500
Connection ~ 8200 4500
$Comp
L Connector:Conn_01x02_Female J?
U 1 1
P 4300 5650
F 0 "J?" H 4328 5626 50  0000 L CNN
F 1 "RADIO Conn." H 4200 5700 50  0000 L CNN
F 2 "" H 4300 5650 50  0001 C CNN
F 3 "~" H 4300 5650 50  0001 C CNN
	1    4300 5650
	-1   0    0    1   
$EndComp
Wire Wire Line
	4500 5650 4750 5650
Connection ~ 4500 5650
Wire Wire Line
	4500 5550 4500 5350
Wire Wire Line
	4500 5350 4750 5350
Wire Notes Line
	1000 3750 4800 3750
Wire Notes Line
	4800 3750 4800 550 
Wire Notes Line
	4800 550  1000 550 
Wire Notes Line
	1000 3750 1000 550 
$EndSCHEMATC
